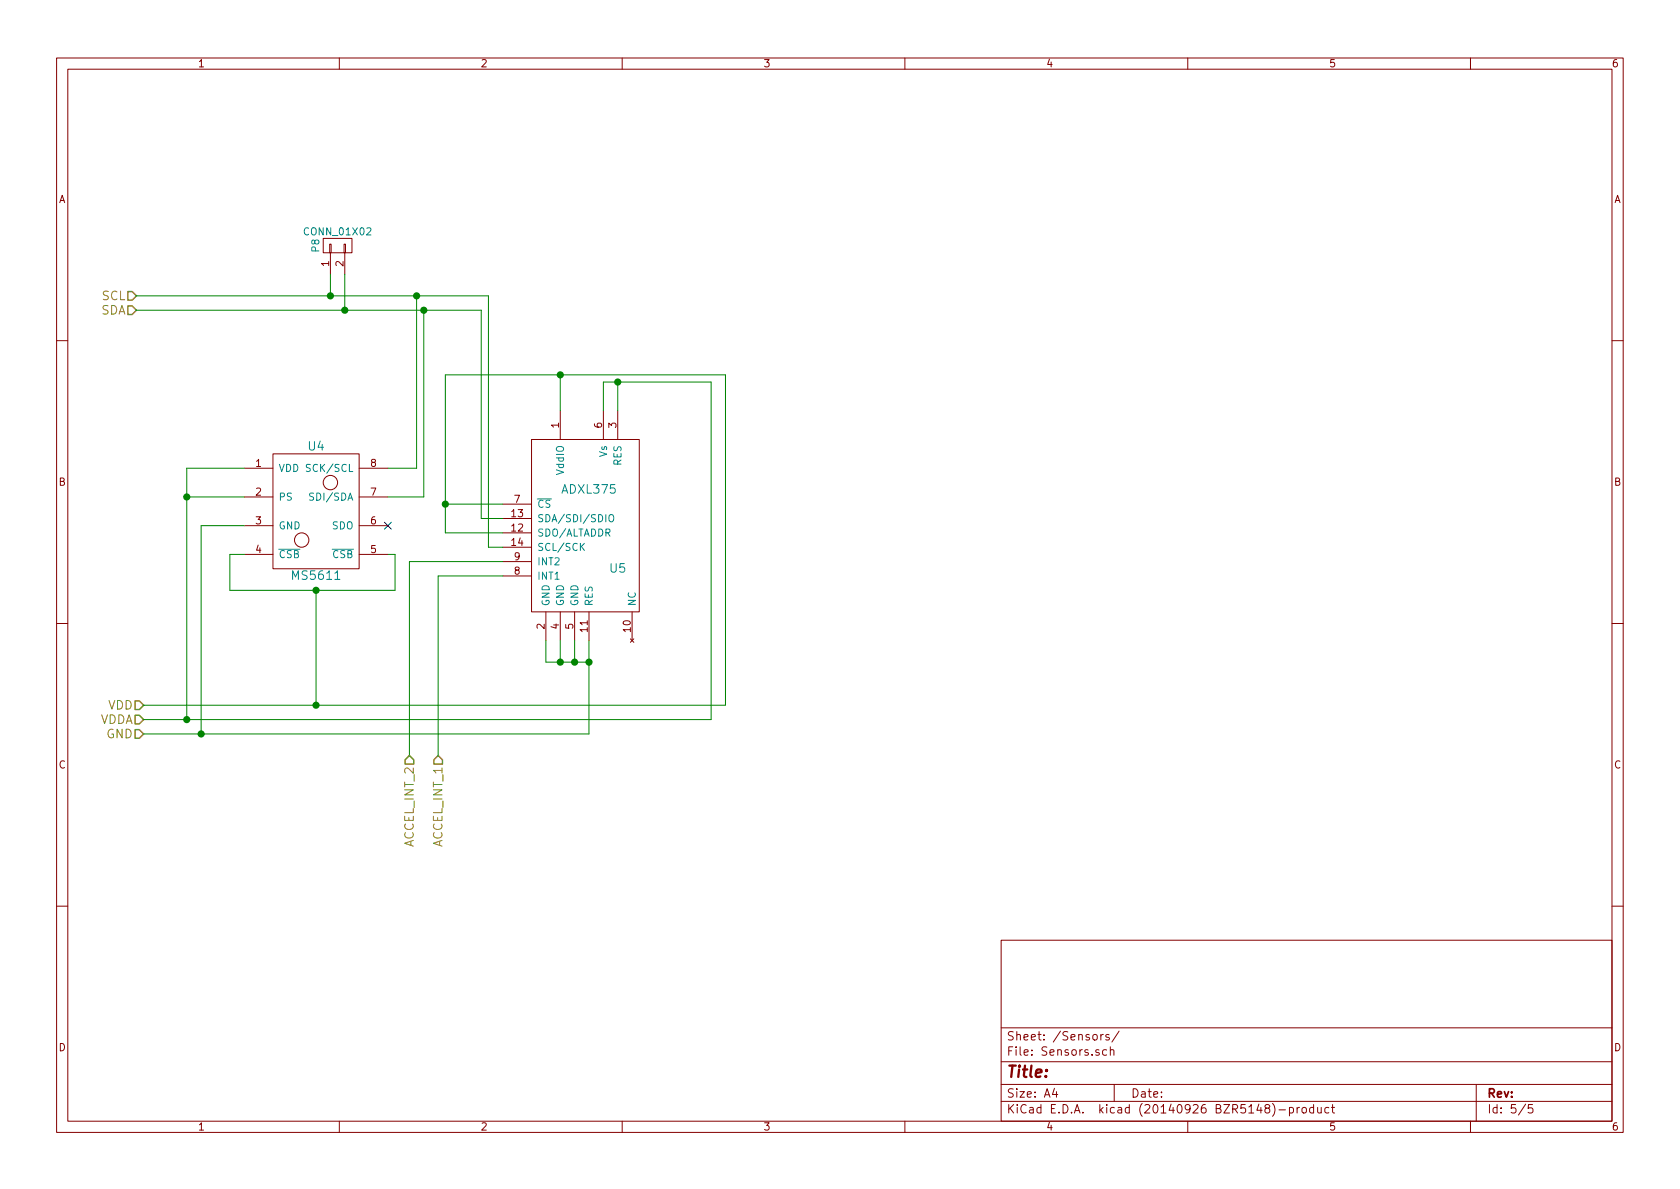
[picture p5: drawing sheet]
EESchema Schematic File Version 2
LIBS:power
LIBS:device
LIBS:transistors
LIBS:conn
LIBS:linear
LIBS:regul
LIBS:74xx
LIBS:cmos4000
LIBS:adc-dac
LIBS:memory
LIBS:xilinx
LIBS:special
LIBS:microcontrollers
LIBS:dsp
LIBS:microchip
LIBS:analog_switches
LIBS:motorola
LIBS:texas
LIBS:intel
LIBS:audio
LIBS:interface
LIBS:digital-audio
LIBS:philips
LIBS:display
LIBS:cypress
LIBS:siliconi
LIBS:opto
LIBS:atmel
LIBS:contrib
LIBS:valves
LIBS:stm32
LIBS:STM32-Additional
LIBS:xbee
LIBS:avbay-cache
EELAYER 25 0
EELAYER END
$Descr A4 11693 8268
encoding utf-8
Sheet 5 5
Title ""
Date ""
Rev ""
Comp ""
Comment1 ""
Comment2 ""
Comment3 ""
Comment4 ""
$EndDescr
Text HLabel 1000 5100 0    60   Input ~ 0
GND
Text HLabel 1000 5000 0    60   Input ~ 0
VDDA
Text HLabel 950  2050 0    60   Input ~ 0
SCL
Text HLabel 950  2150 0    60   Input ~ 0
SDA
$Comp
L MS5611 U4
U 1 1
P 2200 3550
F 0 "U4" H 2200 4000 60  0000 C CNN
F 1 "MS5611" H 2200 3100 60  0000 C CNN
F 2 "Local:MS5611-EXT" H 2200 3850 60  0001 C CNN
F 3 "" H 2200 3850 60  0000 C CNN
	1    2200 3550
	1    0    0    -1  
$EndComp
Text HLabel 1000 4900 0    60   Input ~ 0
VDD
NoConn ~ 2700 3650
Wire Wire Line
	950  2150 3350 2150
Wire Wire Line
	950  2050 3400 2050
Wire Wire Line
	1000 5100 4100 5100
Wire Wire Line
	1000 5000 4950 5000
Wire Wire Line
	1000 4900 5050 4900
Wire Wire Line
	2700 3450 2950 3450
Wire Wire Line
	2950 3450 2950 2150
Connection ~ 2950 2150
Connection ~ 2200 4100
Connection ~ 2200 4900
Wire Wire Line
	2200 4100 2200 4900
Wire Wire Line
	2750 3850 2700 3850
Wire Wire Line
	2750 4100 2750 3850
Wire Wire Line
	1600 4100 2750 4100
Wire Wire Line
	1600 3850 1600 4100
Wire Wire Line
	1700 3850 1600 3850
Connection ~ 2900 2050
Wire Wire Line
	2900 3250 2900 2050
Wire Wire Line
	2700 3250 2900 3250
Connection ~ 1400 5100
Wire Wire Line
	1400 3650 1400 5100
Wire Wire Line
	1700 3650 1400 3650
Connection ~ 1300 3450
Wire Wire Line
	1700 3450 1300 3450
Connection ~ 1300 5000
Wire Wire Line
	1300 3250 1300 5000
Wire Wire Line
	1700 3250 1300 3250
$Comp
L ADXL375 U5
U 1 1
P 4100 3600
F 0 "U5" H 4300 3250 60  0000 C CNN
F 1 "ADXL375" H 4100 3800 60  0000 C CNN
F 2 "Local:ADXL375-EXT" H 4100 3600 60  0001 C CNN
F 3 "" H 4100 3600 60  0000 C CNN
	1    4100 3600
	1    0    0    -1  
$EndComp
Wire Wire Line
	4950 5000 4950 2650
Wire Wire Line
	4950 2650 4200 2650
Wire Wire Line
	4200 2650 4200 2850
Wire Wire Line
	4300 2850 4300 2650
Connection ~ 4300 2650
Wire Wire Line
	5050 4900 5050 2600
Wire Wire Line
	5050 2600 3100 2600
Wire Wire Line
	3900 2600 3900 2850
Wire Wire Line
	3100 2600 3100 3700
Wire Wire Line
	3100 3700 3500 3700
Connection ~ 3900 2600
Wire Wire Line
	3500 3500 3100 3500
Connection ~ 3100 3500
Wire Wire Line
	3500 3800 3400 3800
Wire Wire Line
	3400 3800 3400 2050
Wire Wire Line
	3500 3600 3350 3600
Wire Wire Line
	3350 3600 3350 2150
Wire Wire Line
	3500 3900 2850 3900
Wire Wire Line
	2850 3900 2850 5250
Wire Wire Line
	3500 4000 3050 4000
Wire Wire Line
	3050 4000 3050 5250
Text HLabel 3050 5250 3    60   Input ~ 0
ACCEL_INT_1
Text HLabel 2850 5250 3    60   Input ~ 0
ACCEL_INT_2
$Comp
L CONN_01X02 P8
U 1 1
P 2350 1700
F 0 "P8" H 2350 1850 50  0000 C CNN
F 1 "CONN_01X02" V 2450 1700 50  0000 C CNN
F 2 "Socket_Strips:Socket_Strip_Straight_2x01" H 2350 1700 60  0001 C CNN
F 3 "" H 2350 1700 60  0000 C CNN
	1    2350 1700
	0    -1   -1   0   
$EndComp
Wire Wire Line
	2300 1900 2300 2050
Connection ~ 2300 2050
Wire Wire Line
	2400 1900 2400 2150
Connection ~ 2400 2150
Wire Wire Line
	4100 5100 4100 4450
Wire Wire Line
	4000 4450 4000 4600
Connection ~ 4100 4600
Wire Wire Line
	3900 4450 3900 4600
Wire Wire Line
	3800 4450 3800 4600
Connection ~ 3900 4600
Wire Wire Line
	3800 4600 4100 4600
Connection ~ 4000 4600
$EndSCHEMATC
